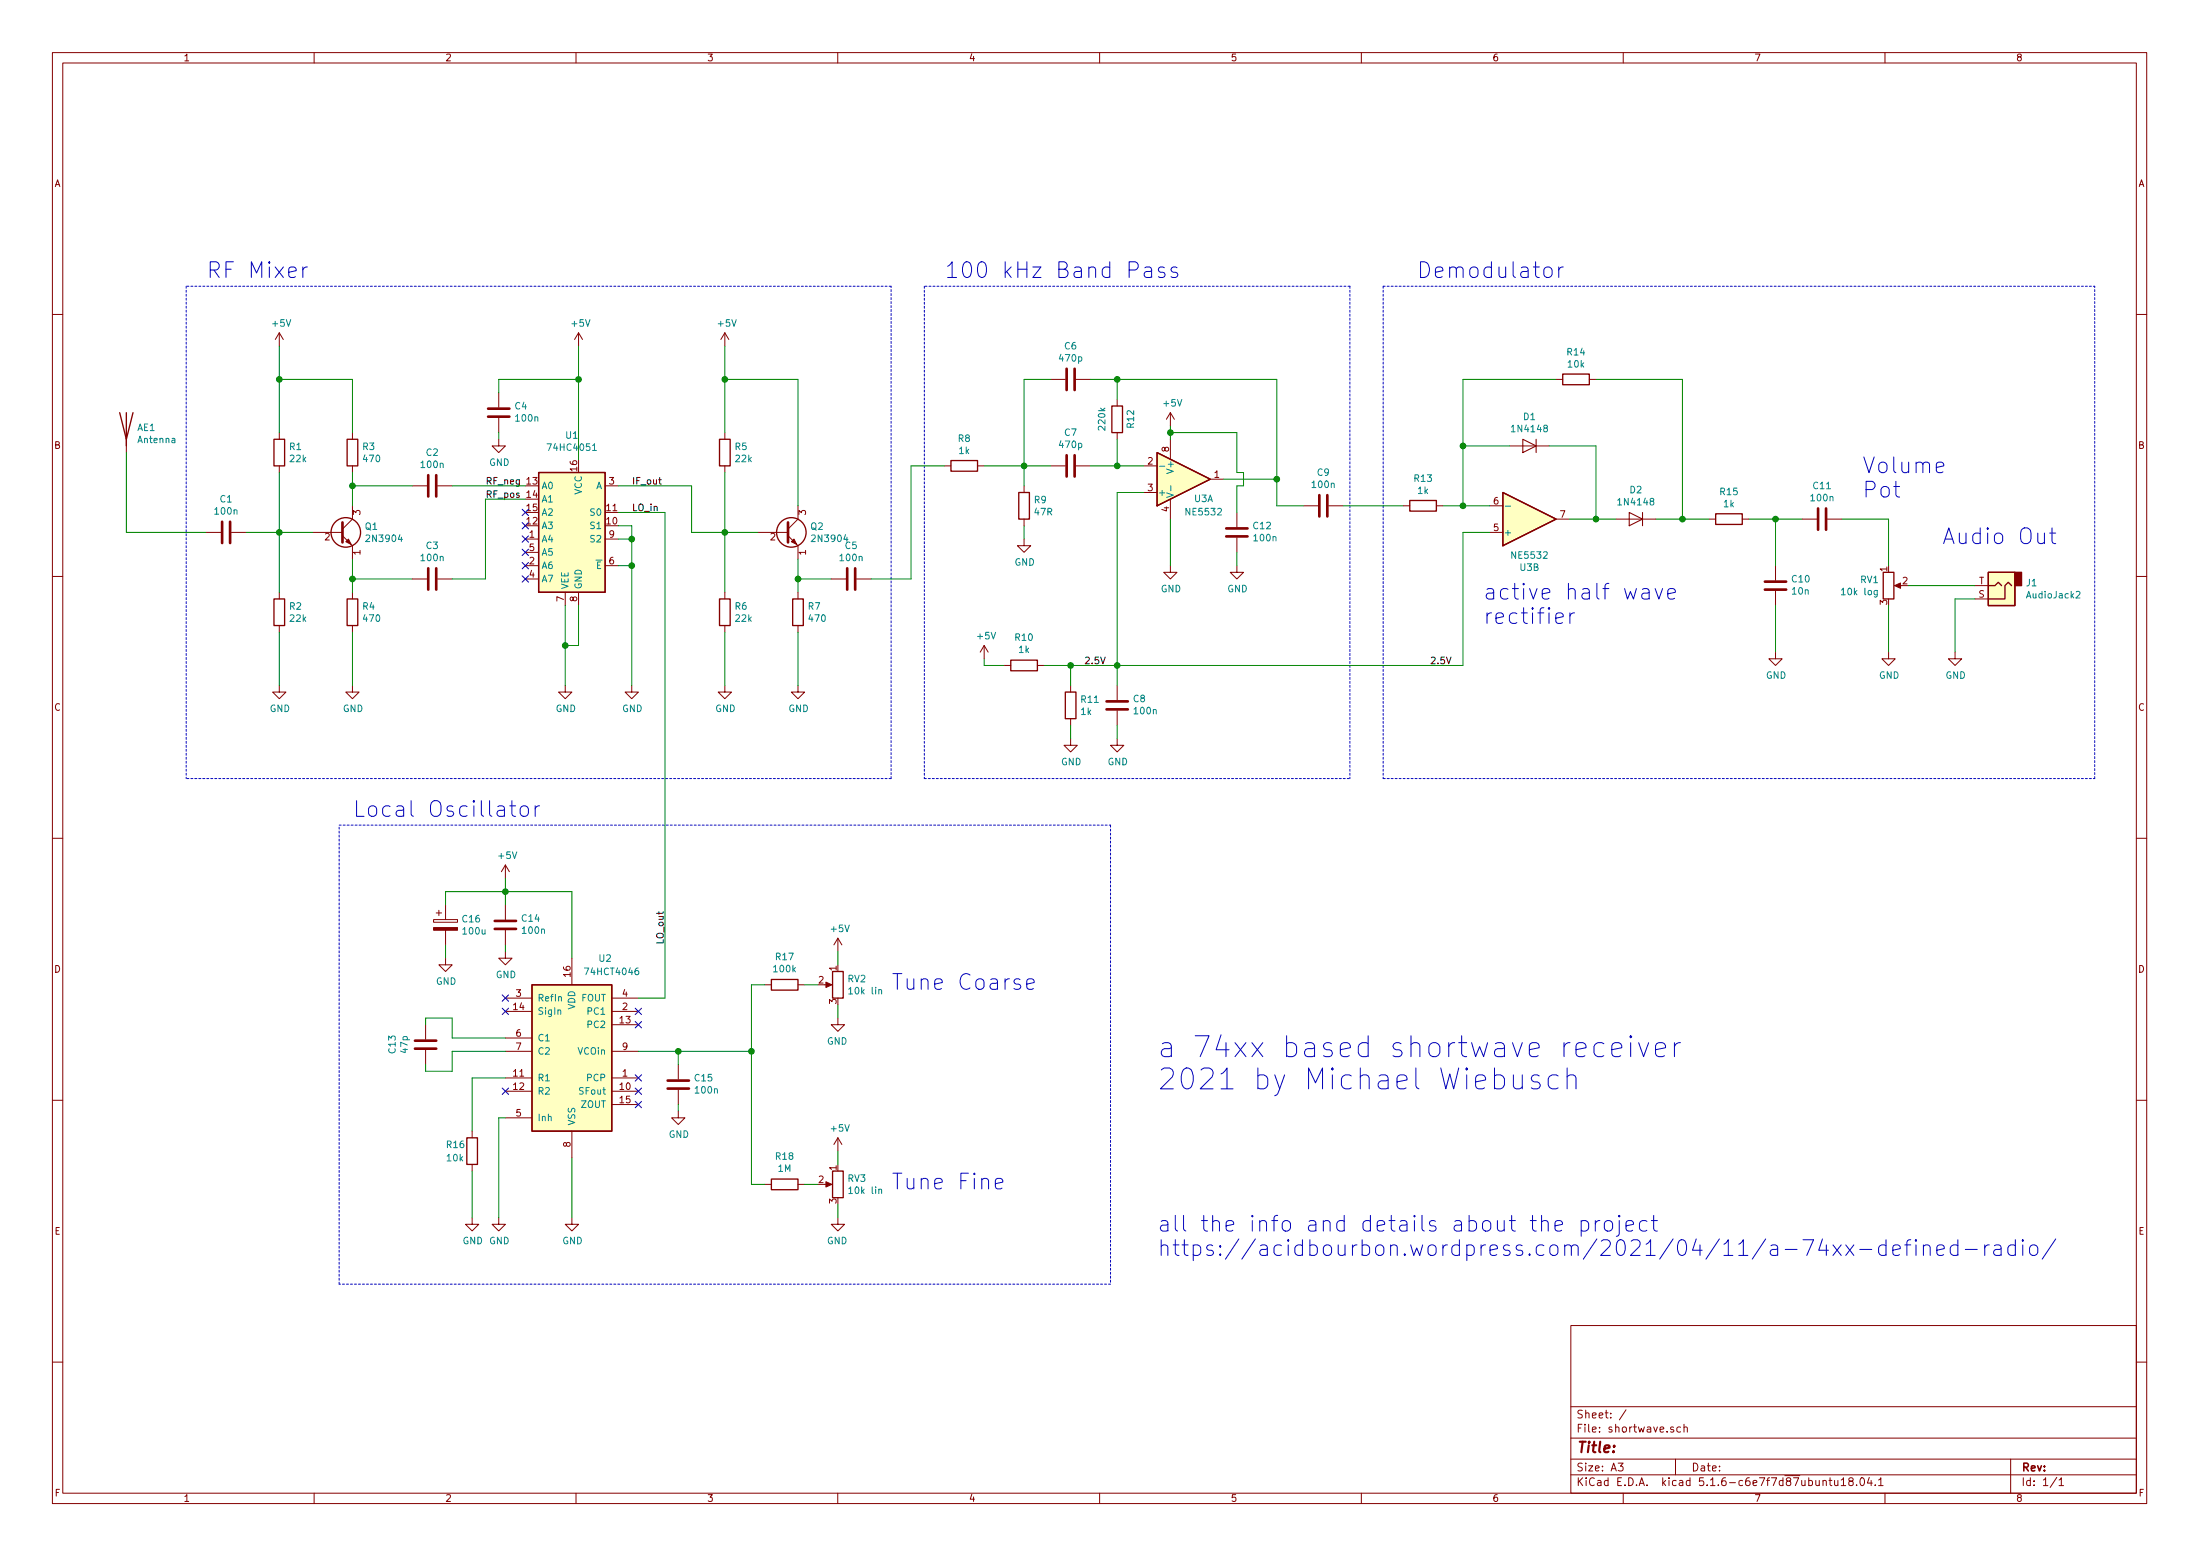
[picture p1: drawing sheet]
EESchema Schematic File Version 4
EELAYER 30 0
EELAYER END
$Descr A3 16535 11693
encoding utf-8
Sheet 1 1
Title ""
Date ""
Rev ""
Comp ""
Comment1 ""
Comment2 ""
Comment3 ""
Comment4 ""
$EndDescr
$Comp
L 74xx:74HC4051 U1
U 1 1
P 4350 3950
F 0 "U1" H 4400 4631 50  0000 C CNN
F 1 "74HC4051" H 4400 4540 50  0000 C CNN
F 2 "" H 4350 3550 50  0001 C CNN
F 3 "http://www.ti.com/lit/ds/symlink/cd74hc4051.pdf" H 4350 3550 50  0001 C CNN
	1    4350 3950
	-1   0    0    -1  
$EndComp
Wire Wire Line
	4250 4550 4250 4850
Wire Wire Line
	4250 4850 4350 4850
Wire Wire Line
	4350 4850 4350 4550
Connection ~ 4250 4850
Wire Wire Line
	4250 4850 4250 5150
Wire Wire Line
	4650 4250 4750 4250
$Comp
L power:GND #PWR05
U 1 1
P 4250 5150
F 0 "#PWR05" H 4250 4900 50  0001 C CNN
F 1 "GND" H 4255 4977 50  0000 C CNN
F 2 "" H 4250 5150 50  0001 C CNN
F 3 "" H 4250 5150 50  0001 C CNN
	1    4250 5150
	1    0    0    -1  
$EndComp
$Comp
L power:GND #PWR06
U 1 1
P 4750 5150
F 0 "#PWR06" H 4750 4900 50  0001 C CNN
F 1 "GND" H 4755 4977 50  0000 C CNN
F 2 "" H 4750 5150 50  0001 C CNN
F 3 "" H 4750 5150 50  0001 C CNN
	1    4750 5150
	1    0    0    -1  
$EndComp
Wire Wire Line
	4750 4250 4750 5150
Wire Wire Line
	4350 3450 4350 2850
Wire Wire Line
	4750 4050 4650 4050
Connection ~ 4750 4250
Wire Wire Line
	4750 3950 4650 3950
Wire Wire Line
	4750 3950 4750 4050
Connection ~ 4750 4050
Wire Wire Line
	4750 4050 4750 4250
$Comp
L Device:C C4
U 1 1
P 3750 3100
F 0 "C4" H 3635 3054 50  0000 R CNN
F 1 "100n" H 3635 3145 50  0000 R CNN
F 2 "" H 3788 2950 50  0001 C CNN
F 3 "~" H 3750 3100 50  0001 C CNN
	1    3750 3100
	-1   0    0    1   
$EndComp
Wire Wire Line
	3750 2950 3750 2850
$Comp
L power:GND #PWR04
U 1 1
P 3750 3300
F 0 "#PWR04" H 3750 3050 50  0001 C CNN
F 1 "GND" H 3755 3127 50  0000 C CNN
F 2 "" H 3750 3300 50  0001 C CNN
F 3 "" H 3750 3300 50  0001 C CNN
	1    3750 3300
	1    0    0    -1  
$EndComp
Wire Wire Line
	3750 3300 3750 3250
$Comp
L power:+5V #PWR01
U 1 1
P 2100 2600
F 0 "#PWR01" H 2100 2450 50  0001 C CNN
F 1 "+5V" H 2115 2773 50  0000 C CNN
F 2 "" H 2100 2600 50  0001 C CNN
F 3 "" H 2100 2600 50  0001 C CNN
	1    2100 2600
	1    0    0    -1  
$EndComp
Connection ~ 2100 2850
Wire Wire Line
	2100 2850 2100 2600
$Comp
L power:GND #PWR02
U 1 1
P 2100 5150
F 0 "#PWR02" H 2100 4900 50  0001 C CNN
F 1 "GND" H 2105 4977 50  0000 C CNN
F 2 "" H 2100 5150 50  0001 C CNN
F 3 "" H 2100 5150 50  0001 C CNN
	1    2100 5150
	1    0    0    -1  
$EndComp
Wire Wire Line
	2650 4750 2650 5150
$Comp
L power:GND #PWR03
U 1 1
P 2650 5150
F 0 "#PWR03" H 2650 4900 50  0001 C CNN
F 1 "GND" H 2655 4977 50  0000 C CNN
F 2 "" H 2650 5150 50  0001 C CNN
F 3 "" H 2650 5150 50  0001 C CNN
	1    2650 5150
	1    0    0    -1  
$EndComp
Wire Wire Line
	3650 3750 3950 3750
Wire Wire Line
	3650 4350 3650 3750
Wire Wire Line
	3400 4350 3650 4350
Wire Wire Line
	3400 3650 3950 3650
Wire Wire Line
	2650 4350 2650 4450
Connection ~ 2650 4350
Wire Wire Line
	2650 4200 2650 4350
Wire Wire Line
	3100 4350 2650 4350
Wire Wire Line
	2650 3650 2650 3800
Connection ~ 2650 3650
Wire Wire Line
	2650 3650 3100 3650
$Comp
L Device:C C3
U 1 1
P 3250 4350
F 0 "C3" V 2998 4350 50  0000 C CNN
F 1 "100n" V 3089 4350 50  0000 C CNN
F 2 "" H 3288 4200 50  0001 C CNN
F 3 "~" H 3250 4350 50  0001 C CNN
	1    3250 4350
	0    1    1    0   
$EndComp
$Comp
L Device:C C2
U 1 1
P 3250 3650
F 0 "C2" V 2998 3650 50  0000 C CNN
F 1 "100n" V 3089 3650 50  0000 C CNN
F 2 "" H 3288 3500 50  0001 C CNN
F 3 "~" H 3250 3650 50  0001 C CNN
	1    3250 3650
	0    1    1    0   
$EndComp
Wire Wire Line
	2100 5150 2100 4750
Wire Wire Line
	2650 3550 2650 3650
Wire Wire Line
	2650 2850 2650 3250
Wire Wire Line
	2100 2850 2650 2850
Wire Wire Line
	2100 3250 2100 2850
$Comp
L Device:R R4
U 1 1
P 2650 4600
F 0 "R4" H 2720 4646 50  0000 L CNN
F 1 "470" H 2720 4555 50  0000 L CNN
F 2 "" V 2580 4600 50  0001 C CNN
F 3 "~" H 2650 4600 50  0001 C CNN
	1    2650 4600
	1    0    0    -1  
$EndComp
$Comp
L Device:R R3
U 1 1
P 2650 3400
F 0 "R3" H 2720 3446 50  0000 L CNN
F 1 "470" H 2720 3355 50  0000 L CNN
F 2 "" V 2580 3400 50  0001 C CNN
F 3 "~" H 2650 3400 50  0001 C CNN
	1    2650 3400
	1    0    0    -1  
$EndComp
Wire Wire Line
	2100 4000 2100 4450
Wire Wire Line
	2100 4000 2350 4000
Connection ~ 2100 4000
Wire Wire Line
	2100 3550 2100 4000
Wire Wire Line
	1850 4000 2100 4000
$Comp
L Device:R R2
U 1 1
P 2100 4600
F 0 "R2" H 2170 4646 50  0000 L CNN
F 1 "22k" H 2170 4555 50  0000 L CNN
F 2 "" V 2030 4600 50  0001 C CNN
F 3 "~" H 2100 4600 50  0001 C CNN
	1    2100 4600
	1    0    0    -1  
$EndComp
$Comp
L Device:R R1
U 1 1
P 2100 3400
F 0 "R1" H 2170 3446 50  0000 L CNN
F 1 "22k" H 2170 3355 50  0000 L CNN
F 2 "" V 2030 3400 50  0001 C CNN
F 3 "~" H 2100 3400 50  0001 C CNN
	1    2100 3400
	1    0    0    -1  
$EndComp
$Comp
L Device:C C1
U 1 1
P 1700 4000
F 0 "C1" V 1448 4000 50  0000 C CNN
F 1 "100n" V 1539 4000 50  0000 C CNN
F 2 "" H 1738 3850 50  0001 C CNN
F 3 "~" H 1700 4000 50  0001 C CNN
	1    1700 4000
	0    1    1    0   
$EndComp
$Comp
L Transistor_BJT:2N3904 Q1
U 1 1
P 2550 4000
F 0 "Q1" H 2740 4046 50  0000 L CNN
F 1 "2N3904" H 2740 3955 50  0000 L CNN
F 2 "Package_TO_SOT_THT:TO-92_Inline" H 2750 3925 50  0001 L CIN
F 3 "https://www.fairchildsemi.com/datasheets/2N/2N3904.pdf" H 2550 4000 50  0001 L CNN
	1    2550 4000
	1    0    0    -1  
$EndComp
$Comp
L Transistor_BJT:2N3904 Q2
U 1 1
P 5900 4000
F 0 "Q2" H 6090 4046 50  0000 L CNN
F 1 "2N3904" H 6090 3955 50  0000 L CNN
F 2 "Package_TO_SOT_THT:TO-92_Inline" H 6100 3925 50  0001 L CIN
F 3 "https://www.fairchildsemi.com/datasheets/2N/2N3904.pdf" H 5900 4000 50  0001 L CNN
	1    5900 4000
	1    0    0    -1  
$EndComp
$Comp
L Device:R R5
U 1 1
P 5450 3400
F 0 "R5" H 5520 3446 50  0000 L CNN
F 1 "22k" H 5520 3355 50  0000 L CNN
F 2 "" V 5380 3400 50  0001 C CNN
F 3 "~" H 5450 3400 50  0001 C CNN
	1    5450 3400
	1    0    0    -1  
$EndComp
$Comp
L Device:R R6
U 1 1
P 5450 4600
F 0 "R6" H 5520 4646 50  0000 L CNN
F 1 "22k" H 5520 4555 50  0000 L CNN
F 2 "" V 5380 4600 50  0001 C CNN
F 3 "~" H 5450 4600 50  0001 C CNN
	1    5450 4600
	1    0    0    -1  
$EndComp
Wire Wire Line
	5200 4000 5450 4000
Wire Wire Line
	5450 3550 5450 4000
Connection ~ 5450 4000
Wire Wire Line
	5450 4000 5700 4000
Wire Wire Line
	5450 4000 5450 4450
$Comp
L Device:R R7
U 1 1
P 6000 4600
F 0 "R7" H 6070 4646 50  0000 L CNN
F 1 "470" H 6070 4555 50  0000 L CNN
F 2 "" V 5930 4600 50  0001 C CNN
F 3 "~" H 6000 4600 50  0001 C CNN
	1    6000 4600
	1    0    0    -1  
$EndComp
Wire Wire Line
	5450 3250 5450 2850
Wire Wire Line
	5450 2850 6000 2850
Wire Wire Line
	5450 5150 5450 4750
$Comp
L Device:C C5
U 1 1
P 6400 4350
F 0 "C5" V 6148 4350 50  0000 C CNN
F 1 "100n" V 6239 4350 50  0000 C CNN
F 2 "" H 6438 4200 50  0001 C CNN
F 3 "~" H 6400 4350 50  0001 C CNN
	1    6400 4350
	0    1    1    0   
$EndComp
Wire Wire Line
	6000 4200 6000 4350
Connection ~ 6000 4350
Wire Wire Line
	6000 4350 6000 4450
$Comp
L power:GND #PWR09
U 1 1
P 6000 5150
F 0 "#PWR09" H 6000 4900 50  0001 C CNN
F 1 "GND" H 6005 4977 50  0000 C CNN
F 2 "" H 6000 5150 50  0001 C CNN
F 3 "" H 6000 5150 50  0001 C CNN
	1    6000 5150
	1    0    0    -1  
$EndComp
Wire Wire Line
	6000 4750 6000 5150
$Comp
L power:GND #PWR08
U 1 1
P 5450 5150
F 0 "#PWR08" H 5450 4900 50  0001 C CNN
F 1 "GND" H 5455 4977 50  0000 C CNN
F 2 "" H 5450 5150 50  0001 C CNN
F 3 "" H 5450 5150 50  0001 C CNN
	1    5450 5150
	1    0    0    -1  
$EndComp
Wire Wire Line
	5450 2850 5450 2600
Connection ~ 5450 2850
$Comp
L power:+5V #PWR07
U 1 1
P 5450 2600
F 0 "#PWR07" H 5450 2450 50  0001 C CNN
F 1 "+5V" H 5465 2773 50  0000 C CNN
F 2 "" H 5450 2600 50  0001 C CNN
F 3 "" H 5450 2600 50  0001 C CNN
	1    5450 2600
	1    0    0    -1  
$EndComp
Wire Wire Line
	6000 2850 6000 3800
Wire Wire Line
	5200 3650 5200 4000
Wire Wire Line
	4650 3650 5200 3650
$Comp
L Device:Antenna AE1
U 1 1
P 950 3200
F 0 "AE1" H 1030 3189 50  0000 L CNN
F 1 "Antenna" H 1030 3098 50  0000 L CNN
F 2 "" H 950 3200 50  0001 C CNN
F 3 "~" H 950 3200 50  0001 C CNN
	1    950  3200
	1    0    0    -1  
$EndComp
Wire Wire Line
	950  3400 950  4000
$Comp
L Device:R R9
U 1 1
P 7700 3800
F 0 "R9" H 7770 3846 50  0000 L CNN
F 1 "47R" H 7770 3755 50  0000 L CNN
F 2 "" V 7630 3800 50  0001 C CNN
F 3 "~" H 7700 3800 50  0001 C CNN
	1    7700 3800
	1    0    0    -1  
$EndComp
$Comp
L Device:R R11
U 1 1
P 8050 5300
F 0 "R11" H 8120 5346 50  0000 L CNN
F 1 "1k" H 8120 5255 50  0000 L CNN
F 2 "" V 7980 5300 50  0001 C CNN
F 3 "~" H 8050 5300 50  0001 C CNN
	1    8050 5300
	1    0    0    -1  
$EndComp
$Comp
L power:GND #PWR012
U 1 1
P 8050 5550
F 0 "#PWR012" H 8050 5300 50  0001 C CNN
F 1 "GND" H 8055 5377 50  0000 C CNN
F 2 "" H 8050 5550 50  0001 C CNN
F 3 "" H 8050 5550 50  0001 C CNN
	1    8050 5550
	1    0    0    -1  
$EndComp
Wire Wire Line
	7400 5000 7400 4950
$Comp
L power:+5V #PWR010
U 1 1
P 7400 4950
F 0 "#PWR010" H 7400 4800 50  0001 C CNN
F 1 "+5V" H 7415 5123 50  0000 C CNN
F 2 "" H 7400 4950 50  0001 C CNN
F 3 "" H 7400 4950 50  0001 C CNN
	1    7400 4950
	1    0    0    -1  
$EndComp
Wire Wire Line
	8050 5550 8050 5450
Wire Wire Line
	8050 5150 8050 5000
Wire Wire Line
	7400 5000 7550 5000
$Comp
L Device:R R10
U 1 1
P 7700 5000
F 0 "R10" V 7907 5000 50  0000 C CNN
F 1 "1k" V 7816 5000 50  0000 C CNN
F 2 "" V 7630 5000 50  0001 C CNN
F 3 "~" H 7700 5000 50  0001 C CNN
	1    7700 5000
	0    -1   -1   0   
$EndComp
Wire Wire Line
	7850 5000 8050 5000
$Comp
L Device:C C8
U 1 1
P 8400 5300
F 0 "C8" H 8285 5254 50  0000 R CNN
F 1 "100n" H 8285 5345 50  0000 R CNN
F 2 "" H 8438 5150 50  0001 C CNN
F 3 "~" H 8400 5300 50  0001 C CNN
	1    8400 5300
	-1   0    0    1   
$EndComp
$Comp
L power:GND #PWR013
U 1 1
P 8400 5550
F 0 "#PWR013" H 8400 5300 50  0001 C CNN
F 1 "GND" H 8405 5377 50  0000 C CNN
F 2 "" H 8400 5550 50  0001 C CNN
F 3 "" H 8400 5550 50  0001 C CNN
	1    8400 5550
	1    0    0    -1  
$EndComp
Wire Wire Line
	8400 5450 8400 5550
Wire Wire Line
	8050 5000 8400 5000
Connection ~ 8050 5000
$Comp
L Device:R R12
U 1 1
P 8400 3150
F 0 "R12" V 8500 3150 50  0000 C CNN
F 1 "220k" V 8284 3150 50  0000 C CNN
F 2 "" V 8330 3150 50  0001 C CNN
F 3 "~" H 8400 3150 50  0001 C CNN
	1    8400 3150
	1    0    0    -1  
$EndComp
$Comp
L Device:C C6
U 1 1
P 8050 2850
F 0 "C6" V 7798 2850 50  0000 C CNN
F 1 "470p" V 7889 2850 50  0000 C CNN
F 2 "" H 8088 2700 50  0001 C CNN
F 3 "~" H 8050 2850 50  0001 C CNN
	1    8050 2850
	0    1    1    0   
$EndComp
$Comp
L Device:C C7
U 1 1
P 8050 3500
F 0 "C7" V 7798 3500 50  0000 C CNN
F 1 "470p" V 7889 3500 50  0000 C CNN
F 2 "" H 8088 3350 50  0001 C CNN
F 3 "~" H 8050 3500 50  0001 C CNN
	1    8050 3500
	0    1    1    0   
$EndComp
Wire Wire Line
	7900 3500 7700 3500
Wire Wire Line
	7700 2850 7900 2850
Connection ~ 8400 5000
Wire Wire Line
	8400 5000 8400 5150
Wire Wire Line
	7700 4050 7700 3950
Wire Wire Line
	7700 3650 7700 3500
$Comp
L power:GND #PWR011
U 1 1
P 7700 4050
F 0 "#PWR011" H 7700 3800 50  0001 C CNN
F 1 "GND" H 7705 3877 50  0000 C CNN
F 2 "" H 7700 4050 50  0001 C CNN
F 3 "" H 7700 4050 50  0001 C CNN
	1    7700 4050
	1    0    0    -1  
$EndComp
Connection ~ 7700 3500
Wire Wire Line
	7700 3500 7400 3500
Wire Wire Line
	6850 3500 6850 4350
Text Label 8150 5000 0    50   ~ 0
2.5V
$Comp
L Device:R R8
U 1 1
P 7250 3500
F 0 "R8" V 7043 3500 50  0000 C CNN
F 1 "1k" V 7134 3500 50  0000 C CNN
F 2 "" V 7180 3500 50  0001 C CNN
F 3 "~" H 7250 3500 50  0001 C CNN
	1    7250 3500
	0    1    1    0   
$EndComp
Wire Wire Line
	7100 3500 6850 3500
$Comp
L Amplifier_Operational:NE5532 U3
U 2 1
P 11500 3900
F 0 "U3" H 11500 4267 50  0000 C CNN
F 1 "NE5532" H 11500 4176 50  0000 C CNN
F 2 "" H 11500 3900 50  0001 C CNN
F 3 "http://www.ti.com/lit/ds/symlink/ne5532.pdf" H 11500 3900 50  0001 C CNN
	2    11500 3900
	1    0    0    1   
$EndComp
$Comp
L Diode:1N4148 D1
U 1 1
P 11500 3350
F 0 "D1" H 11500 3134 50  0000 C CNN
F 1 "1N4148" H 11500 3225 50  0000 C CNN
F 2 "Diode_THT:D_DO-35_SOD27_P7.62mm_Horizontal" H 11500 3175 50  0001 C CNN
F 3 "https://assets.nexperia.com/documents/data-sheet/1N4148_1N4448.pdf" H 11500 3350 50  0001 C CNN
	1    11500 3350
	-1   0    0    1   
$EndComp
$Comp
L Diode:1N4148 D2
U 1 1
P 12300 3900
F 0 "D2" H 12300 3684 50  0000 C CNN
F 1 "1N4148" H 12300 3775 50  0000 C CNN
F 2 "Diode_THT:D_DO-35_SOD27_P7.62mm_Horizontal" H 12300 3725 50  0001 C CNN
F 3 "https://assets.nexperia.com/documents/data-sheet/1N4148_1N4448.pdf" H 12300 3900 50  0001 C CNN
	1    12300 3900
	-1   0    0    1   
$EndComp
Wire Wire Line
	12000 3350 11650 3350
Wire Wire Line
	11350 3350 11000 3350
Wire Wire Line
	11000 2850 11700 2850
$Comp
L Device:R R14
U 1 1
P 11850 2850
F 0 "R14" V 11643 2850 50  0000 C CNN
F 1 "10k" V 11734 2850 50  0000 C CNN
F 2 "" V 11780 2850 50  0001 C CNN
F 3 "~" H 11850 2850 50  0001 C CNN
	1    11850 2850
	0    1    1    0   
$EndComp
Wire Wire Line
	12000 2850 12650 2850
Wire Wire Line
	11000 4000 11200 4000
$Comp
L Device:R R13
U 1 1
P 10700 3800
F 0 "R13" V 10493 3800 50  0000 C CNN
F 1 "1k" V 10584 3800 50  0000 C CNN
F 2 "" V 10630 3800 50  0001 C CNN
F 3 "~" H 10700 3800 50  0001 C CNN
	1    10700 3800
	0    1    1    0   
$EndComp
Wire Wire Line
	8400 3700 8600 3700
Wire Wire Line
	8200 2850 8400 2850
Connection ~ 8400 2850
$Comp
L Device:R R15
U 1 1
P 13000 3900
F 0 "R15" V 12793 3900 50  0000 C CNN
F 1 "1k" V 12884 3900 50  0000 C CNN
F 2 "" V 12930 3900 50  0001 C CNN
F 3 "~" H 13000 3900 50  0001 C CNN
	1    13000 3900
	0    1    1    0   
$EndComp
$Comp
L Device:C C10
U 1 1
P 13350 4400
F 0 "C10" H 13235 4354 50  0000 R CNN
F 1 "10n" H 13235 4445 50  0000 R CNN
F 2 "" H 13388 4250 50  0001 C CNN
F 3 "~" H 13350 4400 50  0001 C CNN
	1    13350 4400
	-1   0    0    1   
$EndComp
$Comp
L power:GND #PWR014
U 1 1
P 13350 4900
F 0 "#PWR014" H 13350 4650 50  0001 C CNN
F 1 "GND" H 13355 4727 50  0000 C CNN
F 2 "" H 13350 4900 50  0001 C CNN
F 3 "" H 13350 4900 50  0001 C CNN
	1    13350 4900
	1    0    0    -1  
$EndComp
Wire Wire Line
	13350 3900 13350 4250
Wire Wire Line
	13150 3900 13350 3900
$Comp
L Device:C C11
U 1 1
P 13700 3900
F 0 "C11" V 13448 3900 50  0000 C CNN
F 1 "100n" V 13539 3900 50  0000 C CNN
F 2 "" H 13738 3750 50  0001 C CNN
F 3 "~" H 13700 3900 50  0001 C CNN
	1    13700 3900
	0    1    1    0   
$EndComp
$Comp
L Device:R_POT RV1
U 1 1
P 14200 4400
F 0 "RV1" H 14130 4446 50  0000 R CNN
F 1 "10k log" H 14130 4355 50  0000 R CNN
F 2 "" H 14200 4400 50  0001 C CNN
F 3 "~" H 14200 4400 50  0001 C CNN
	1    14200 4400
	1    0    0    -1  
$EndComp
$Comp
L power:GND #PWR015
U 1 1
P 14200 4900
F 0 "#PWR015" H 14200 4650 50  0001 C CNN
F 1 "GND" H 14205 4727 50  0000 C CNN
F 2 "" H 14200 4900 50  0001 C CNN
F 3 "" H 14200 4900 50  0001 C CNN
	1    14200 4900
	1    0    0    -1  
$EndComp
Wire Wire Line
	14200 4250 14200 3900
Wire Wire Line
	13850 3900 14200 3900
Wire Wire Line
	13550 3900 13350 3900
Connection ~ 13350 3900
Wire Wire Line
	14350 4400 14850 4400
Wire Wire Line
	13350 4550 13350 4900
Wire Wire Line
	14200 4550 14200 4900
$Comp
L Amplifier_Operational:NE5532 U3
U 3 1
P 8900 3600
F 0 "U3" H 8900 3967 50  0001 C CNN
F 1 "NE5532" H 8900 3876 50  0001 C CNN
F 2 "" H 8900 3600 50  0001 C CNN
F 3 "http://www.ti.com/lit/ds/symlink/ne5532.pdf" H 8900 3600 50  0001 C CNN
	3    8900 3600
	1    0    0    -1  
$EndComp
$Comp
L power:GND #PWR017
U 1 1
P 8800 4250
F 0 "#PWR017" H 8800 4000 50  0001 C CNN
F 1 "GND" H 8805 4077 50  0000 C CNN
F 2 "" H 8800 4250 50  0001 C CNN
F 3 "" H 8800 4250 50  0001 C CNN
	1    8800 4250
	1    0    0    -1  
$EndComp
$Comp
L power:+5V #PWR016
U 1 1
P 8800 3200
F 0 "#PWR016" H 8800 3050 50  0001 C CNN
F 1 "+5V" H 8815 3373 50  0000 C CNN
F 2 "" H 8800 3200 50  0001 C CNN
F 3 "" H 8800 3200 50  0001 C CNN
	1    8800 3200
	1    0    0    -1  
$EndComp
$Comp
L Device:C C12
U 1 1
P 9300 4000
F 0 "C12" H 9185 3954 50  0000 R CNN
F 1 "100n" H 9185 4045 50  0000 R CNN
F 2 "" H 9338 3850 50  0001 C CNN
F 3 "~" H 9300 4000 50  0001 C CNN
	1    9300 4000
	-1   0    0    1   
$EndComp
$Comp
L power:GND #PWR018
U 1 1
P 9300 4250
F 0 "#PWR018" H 9300 4000 50  0001 C CNN
F 1 "GND" H 9305 4077 50  0000 C CNN
F 2 "" H 9300 4250 50  0001 C CNN
F 3 "" H 9300 4250 50  0001 C CNN
	1    9300 4250
	1    0    0    -1  
$EndComp
Wire Wire Line
	9300 4150 9300 4250
Wire Wire Line
	8800 3300 8800 3250
Connection ~ 8800 3250
$Comp
L Amplifier_Operational:NE5532 U3
U 1 1
P 8900 3600
F 0 "U3" H 9050 3750 50  0000 C CNN
F 1 "NE5532" H 9050 3850 50  0000 C CNN
F 2 "" H 8900 3600 50  0001 C CNN
F 3 "http://www.ti.com/lit/ds/symlink/ne5532.pdf" H 8900 3600 50  0001 C CNN
	1    8900 3600
	1    0    0    1   
$EndComp
Wire Wire Line
	9600 3800 9600 3600
$Comp
L Device:C C9
U 1 1
P 9950 3800
F 0 "C9" V 9698 3800 50  0000 C CNN
F 1 "100n" V 9789 3800 50  0000 C CNN
F 2 "" H 9988 3650 50  0001 C CNN
F 3 "~" H 9950 3800 50  0001 C CNN
	1    9950 3800
	0    1    1    0   
$EndComp
Wire Wire Line
	9200 3600 9600 3600
Wire Wire Line
	9300 3650 9350 3650
Wire Wire Line
	9350 3650 9350 3550
Wire Wire Line
	9350 3550 9300 3550
Wire Wire Line
	9300 3550 9300 3250
Wire Wire Line
	8800 3250 9300 3250
Wire Wire Line
	8200 3500 8400 3500
Wire Wire Line
	8800 3200 8800 3250
Wire Wire Line
	8400 2850 8400 3000
Connection ~ 8400 3500
Wire Wire Line
	8400 3500 8600 3500
Wire Wire Line
	7700 2850 7700 3500
Wire Wire Line
	9600 2850 9600 3600
Connection ~ 9600 3600
Wire Wire Line
	8800 3900 8800 4250
Wire Wire Line
	9300 3850 9300 3650
Text Label 10750 5000 0    50   ~ 0
2.5V
$Comp
L Connector:AudioJack2 J1
U 1 1
P 15050 4400
F 0 "J1" H 14870 4383 50  0000 R CNN
F 1 "AudioJack2" H 14870 4474 50  0000 R CNN
F 2 "" H 15050 4400 50  0001 C CNN
F 3 "~" H 15050 4400 50  0001 C CNN
	1    15050 4400
	-1   0    0    1   
$EndComp
Wire Wire Line
	14850 4500 14700 4500
Wire Wire Line
	14700 4500 14700 4900
$Comp
L power:GND #PWR019
U 1 1
P 14700 4900
F 0 "#PWR019" H 14700 4650 50  0001 C CNN
F 1 "GND" H 14705 4727 50  0000 C CNN
F 2 "" H 14700 4900 50  0001 C CNN
F 3 "" H 14700 4900 50  0001 C CNN
	1    14700 4900
	1    0    0    -1  
$EndComp
NoConn ~ 3950 3850
NoConn ~ 3950 3950
NoConn ~ 3950 4050
NoConn ~ 3950 4150
NoConn ~ 3950 4250
NoConn ~ 3950 4350
Wire Wire Line
	4650 3850 5000 3850
Wire Wire Line
	11800 3900 12000 3900
Wire Wire Line
	10850 3800 11000 3800
Connection ~ 11000 3800
Wire Wire Line
	11000 3800 11200 3800
Connection ~ 12000 3900
Wire Wire Line
	12000 3900 12150 3900
Wire Wire Line
	12650 2850 12650 3900
Wire Wire Line
	12450 3900 12650 3900
Connection ~ 12650 3900
Wire Wire Line
	12650 3900 12850 3900
Connection ~ 11000 3350
Wire Wire Line
	11000 3350 11000 3800
Wire Wire Line
	12000 3350 12000 3900
Wire Wire Line
	11000 2850 11000 3350
Wire Wire Line
	4800 7500 5000 7500
NoConn ~ 3800 8200
NoConn ~ 4800 8300
NoConn ~ 3800 7600
NoConn ~ 4800 7700
NoConn ~ 4800 8200
NoConn ~ 4800 8100
NoConn ~ 4800 7600
NoConn ~ 3800 7500
Wire Wire Line
	4300 8700 4300 9150
Wire Wire Line
	3800 8400 3750 8400
Wire Wire Line
	3750 8400 3750 9150
$Comp
L power:GND #PWR024
U 1 1
P 4300 9150
F 0 "#PWR024" H 4300 8900 50  0001 C CNN
F 1 "GND" H 4305 8977 50  0000 C CNN
F 2 "" H 4300 9150 50  0001 C CNN
F 3 "" H 4300 9150 50  0001 C CNN
	1    4300 9150
	1    0    0    -1  
$EndComp
$Comp
L power:GND #PWR021
U 1 1
P 3750 9150
F 0 "#PWR021" H 3750 8900 50  0001 C CNN
F 1 "GND" H 3755 8977 50  0000 C CNN
F 2 "" H 3750 9150 50  0001 C CNN
F 3 "" H 3750 9150 50  0001 C CNN
	1    3750 9150
	1    0    0    -1  
$EndComp
$Comp
L Device:C C14
U 1 1
P 3800 6950
F 0 "C14" H 3685 6904 50  0000 R CNN
F 1 "100n" H 3685 6995 50  0000 R CNN
F 2 "" H 3838 6800 50  0001 C CNN
F 3 "~" H 3800 6950 50  0001 C CNN
	1    3800 6950
	-1   0    0    1   
$EndComp
$Comp
L power:GND #PWR023
U 1 1
P 3800 7150
F 0 "#PWR023" H 3800 6900 50  0001 C CNN
F 1 "GND" H 3805 6977 50  0000 C CNN
F 2 "" H 3800 7150 50  0001 C CNN
F 3 "" H 3800 7150 50  0001 C CNN
	1    3800 7150
	1    0    0    -1  
$EndComp
Wire Wire Line
	3800 7150 3800 7100
$Comp
L power:+5V #PWR022
U 1 1
P 3800 6600
F 0 "#PWR022" H 3800 6450 50  0001 C CNN
F 1 "+5V" H 3815 6773 50  0000 C CNN
F 2 "" H 3800 6600 50  0001 C CNN
F 3 "" H 3800 6600 50  0001 C CNN
	1    3800 6600
	1    0    0    -1  
$EndComp
$Comp
L Device:R R16
U 1 1
P 3550 8650
F 0 "R16" H 3350 8700 50  0000 L CNN
F 1 "10k" H 3350 8600 50  0000 L CNN
F 2 "" V 3480 8650 50  0001 C CNN
F 3 "~" H 3550 8650 50  0001 C CNN
	1    3550 8650
	1    0    0    -1  
$EndComp
$Comp
L power:GND #PWR020
U 1 1
P 3550 9150
F 0 "#PWR020" H 3550 8900 50  0001 C CNN
F 1 "GND" H 3555 8977 50  0000 C CNN
F 2 "" H 3550 9150 50  0001 C CNN
F 3 "" H 3550 9150 50  0001 C CNN
	1    3550 9150
	1    0    0    -1  
$EndComp
Wire Wire Line
	3800 8100 3550 8100
Wire Wire Line
	3550 8800 3550 9150
Wire Wire Line
	3550 8100 3550 8500
$Comp
L Device:C C13
U 1 1
P 3200 7850
F 0 "C13" V 2948 7850 50  0000 C CNN
F 1 "47p" V 3039 7850 50  0000 C CNN
F 2 "" H 3238 7700 50  0001 C CNN
F 3 "~" H 3200 7850 50  0001 C CNN
	1    3200 7850
	1    0    0    -1  
$EndComp
Wire Wire Line
	3200 7700 3200 7650
Wire Wire Line
	3200 7650 3400 7650
Wire Wire Line
	3400 7650 3400 7800
Wire Wire Line
	3200 8000 3200 8050
Wire Wire Line
	3200 8050 3400 8050
Wire Wire Line
	3400 8050 3400 7900
Wire Wire Line
	3400 7900 3800 7900
$Comp
L 4xxx:4046 U2
U 1 1
P 4300 7900
F 0 "U2" H 4550 8600 50  0000 C CNN
F 1 "74HCT4046" H 4600 8500 50  0000 C CNN
F 2 "" H 4300 7900 50  0001 C CNN
F 3 "https://assets.nexperia.com/documents/data-sheet/HEF4046B.pdf" H 4300 7900 50  0001 C CNN
	1    4300 7900
	1    0    0    -1  
$EndComp
Wire Wire Line
	3400 7800 3800 7800
Wire Wire Line
	4300 6700 3800 6700
Wire Wire Line
	4300 6700 4300 7200
Connection ~ 3800 6700
Wire Wire Line
	3800 6700 3800 6800
Wire Wire Line
	3800 6600 3800 6700
$Comp
L Device:R_POT RV3
U 1 1
P 6300 8900
F 0 "RV3" H 6230 8946 50  0000 R CNN
F 1 "10k lin" H 6230 8855 50  0000 R CNN
F 2 "" H 6300 8900 50  0001 C CNN
F 3 "~" H 6300 8900 50  0001 C CNN
	1    6300 8900
	-1   0    0    -1  
$EndComp
$Comp
L power:GND #PWR030
U 1 1
P 6300 9150
F 0 "#PWR030" H 6300 8900 50  0001 C CNN
F 1 "GND" H 6305 8977 50  0000 C CNN
F 2 "" H 6300 9150 50  0001 C CNN
F 3 "" H 6300 9150 50  0001 C CNN
	1    6300 9150
	-1   0    0    -1  
$EndComp
Wire Wire Line
	6300 8750 6300 8650
Wire Wire Line
	6150 8900 6050 8900
Wire Wire Line
	6300 9050 6300 9150
$Comp
L power:+5V #PWR029
U 1 1
P 6300 8650
F 0 "#PWR029" H 6300 8500 50  0001 C CNN
F 1 "+5V" H 6315 8823 50  0000 C CNN
F 2 "" H 6300 8650 50  0001 C CNN
F 3 "" H 6300 8650 50  0001 C CNN
	1    6300 8650
	1    0    0    -1  
$EndComp
$Comp
L Device:C C15
U 1 1
P 5100 8150
F 0 "C15" H 4985 8104 50  0000 R CNN
F 1 "100n" H 4985 8195 50  0000 R CNN
F 2 "" H 5138 8000 50  0001 C CNN
F 3 "~" H 5100 8150 50  0001 C CNN
	1    5100 8150
	-1   0    0    1   
$EndComp
Wire Wire Line
	5100 8000 5100 7900
$Comp
L power:GND #PWR026
U 1 1
P 5100 8350
F 0 "#PWR026" H 5100 8100 50  0001 C CNN
F 1 "GND" H 5105 8177 50  0000 C CNN
F 2 "" H 5100 8350 50  0001 C CNN
F 3 "" H 5100 8350 50  0001 C CNN
	1    5100 8350
	1    0    0    -1  
$EndComp
Wire Wire Line
	5100 8350 5100 8300
Wire Wire Line
	4800 7900 5100 7900
Wire Wire Line
	5100 7900 5650 7900
Connection ~ 5100 7900
$Comp
L Device:R_POT RV2
U 1 1
P 6300 7400
F 0 "RV2" H 6230 7446 50  0000 R CNN
F 1 "10k lin" H 6230 7355 50  0000 R CNN
F 2 "" H 6300 7400 50  0001 C CNN
F 3 "~" H 6300 7400 50  0001 C CNN
	1    6300 7400
	-1   0    0    -1  
$EndComp
$Comp
L power:GND #PWR028
U 1 1
P 6300 7650
F 0 "#PWR028" H 6300 7400 50  0001 C CNN
F 1 "GND" H 6305 7477 50  0000 C CNN
F 2 "" H 6300 7650 50  0001 C CNN
F 3 "" H 6300 7650 50  0001 C CNN
	1    6300 7650
	-1   0    0    -1  
$EndComp
Wire Wire Line
	6300 7250 6300 7150
Wire Wire Line
	6150 7400 6050 7400
Wire Wire Line
	6300 7550 6300 7650
$Comp
L power:+5V #PWR027
U 1 1
P 6300 7150
F 0 "#PWR027" H 6300 7000 50  0001 C CNN
F 1 "+5V" H 6315 7323 50  0000 C CNN
F 2 "" H 6300 7150 50  0001 C CNN
F 3 "" H 6300 7150 50  0001 C CNN
	1    6300 7150
	1    0    0    -1  
$EndComp
Connection ~ 5650 7900
Wire Wire Line
	5650 7900 5650 8900
$Comp
L Device:R R17
U 1 1
P 5900 7400
F 0 "R17" V 6107 7400 50  0000 C CNN
F 1 "100k" V 6016 7400 50  0000 C CNN
F 2 "" V 5830 7400 50  0001 C CNN
F 3 "~" H 5900 7400 50  0001 C CNN
	1    5900 7400
	0    -1   -1   0   
$EndComp
Wire Wire Line
	5750 7400 5650 7400
$Comp
L Device:R R18
U 1 1
P 5900 8900
F 0 "R18" V 6107 8900 50  0000 C CNN
F 1 "1M" V 6016 8900 50  0000 C CNN
F 2 "" V 5830 8900 50  0001 C CNN
F 3 "~" H 5900 8900 50  0001 C CNN
	1    5900 8900
	0    -1   -1   0   
$EndComp
Wire Wire Line
	5750 8900 5650 8900
Wire Wire Line
	5650 7400 5650 7900
Text Notes 6700 7450 0    118  ~ 0
Tune Coarse
Text Notes 6700 8950 0    118  ~ 0
Tune Fine
$Comp
L power:+5V #PWR025
U 1 1
P 4350 2600
F 0 "#PWR025" H 4350 2450 50  0001 C CNN
F 1 "+5V" H 4365 2773 50  0000 C CNN
F 2 "" H 4350 2600 50  0001 C CNN
F 3 "" H 4350 2600 50  0001 C CNN
	1    4350 2600
	1    0    0    -1  
$EndComp
Wire Wire Line
	4350 2850 4350 2600
Connection ~ 4350 2850
Wire Wire Line
	3750 2850 4350 2850
Wire Wire Line
	9600 3800 9800 3800
Wire Wire Line
	11000 4000 11000 5000
Wire Wire Line
	8400 3700 8400 5000
Text Notes 14600 4100 0    118  ~ 0
Audio Out
Wire Wire Line
	5000 3850 5000 7500
Wire Notes Line
	2550 6200 8350 6200
Wire Notes Line
	8350 6200 8350 9650
Wire Notes Line
	8350 9650 2550 9650
Wire Notes Line
	2550 9650 2550 6200
Text Notes 2650 6150 0    118  ~ 0
Local Oscillator
Wire Wire Line
	950  4000 1550 4000
Text Notes 1550 2100 0    118  ~ 0
RF Mixer
Wire Notes Line
	6950 2150 6950 5850
Wire Notes Line
	15750 5850 15750 2150
Text Notes 7100 2100 0    118  ~ 0
100 kHz Band Pass
Wire Notes Line
	10150 2150 10150 5850
Text Notes 10650 2100 0    118  ~ 0
Demodulator
Wire Notes Line
	10400 2150 10400 5850
Wire Notes Line
	6950 5850 10150 5850
Wire Notes Line
	10400 5850 15750 5850
Wire Notes Line
	10150 2150 6950 2150
Wire Notes Line
	10400 2150 15750 2150
Wire Wire Line
	8400 5000 11000 5000
Wire Wire Line
	10100 3800 10550 3800
Wire Notes Line
	1400 2150 1400 5850
Wire Wire Line
	6000 4350 6250 4350
Wire Wire Line
	6550 4350 6850 4350
Wire Notes Line
	6700 5850 6700 2150
Wire Notes Line
	6700 2150 1400 2150
Wire Notes Line
	6700 5850 1400 5850
Text Label 4750 3850 0    50   ~ 0
LO_in
Text Label 3650 3750 0    50   ~ 0
RF_pos
Text Label 3650 3650 0    50   ~ 0
RF_neg
Text Label 4750 3650 0    50   ~ 0
IF_out
Text Label 5000 7100 1    50   ~ 0
LO_out
Wire Wire Line
	8400 3300 8400 3500
Wire Wire Line
	8400 2850 9600 2850
Text Notes 8700 9450 0    118  ~ 0
all the info and details about the project\nhttps://acidbourbon.wordpress.com/2021/04/11/a-74xx-defined-radio/
Text Notes 8700 8200 0    157  ~ 0
a 74xx based shortwave receiver\n2021 by Michael Wiebusch
$Comp
L Device:CP C16
U 1 1
P 3350 6950
F 0 "C16" H 3468 6996 50  0000 L CNN
F 1 "100u" H 3468 6905 50  0000 L CNN
F 2 "" H 3388 6800 50  0001 C CNN
F 3 "~" H 3350 6950 50  0001 C CNN
	1    3350 6950
	1    0    0    -1  
$EndComp
Wire Wire Line
	3800 6700 3350 6700
Wire Wire Line
	3350 6700 3350 6800
Wire Wire Line
	3350 7100 3350 7200
$Comp
L power:GND #PWR031
U 1 1
P 3350 7200
F 0 "#PWR031" H 3350 6950 50  0001 C CNN
F 1 "GND" H 3355 7027 50  0000 C CNN
F 2 "" H 3350 7200 50  0001 C CNN
F 3 "" H 3350 7200 50  0001 C CNN
	1    3350 7200
	1    0    0    -1  
$EndComp
Text Notes 14000 3750 0    118  ~ 0
Volume\nPot
Text Notes 11150 4700 0    118  ~ 0
active half wave\nrectifier
$EndSCHEMATC
